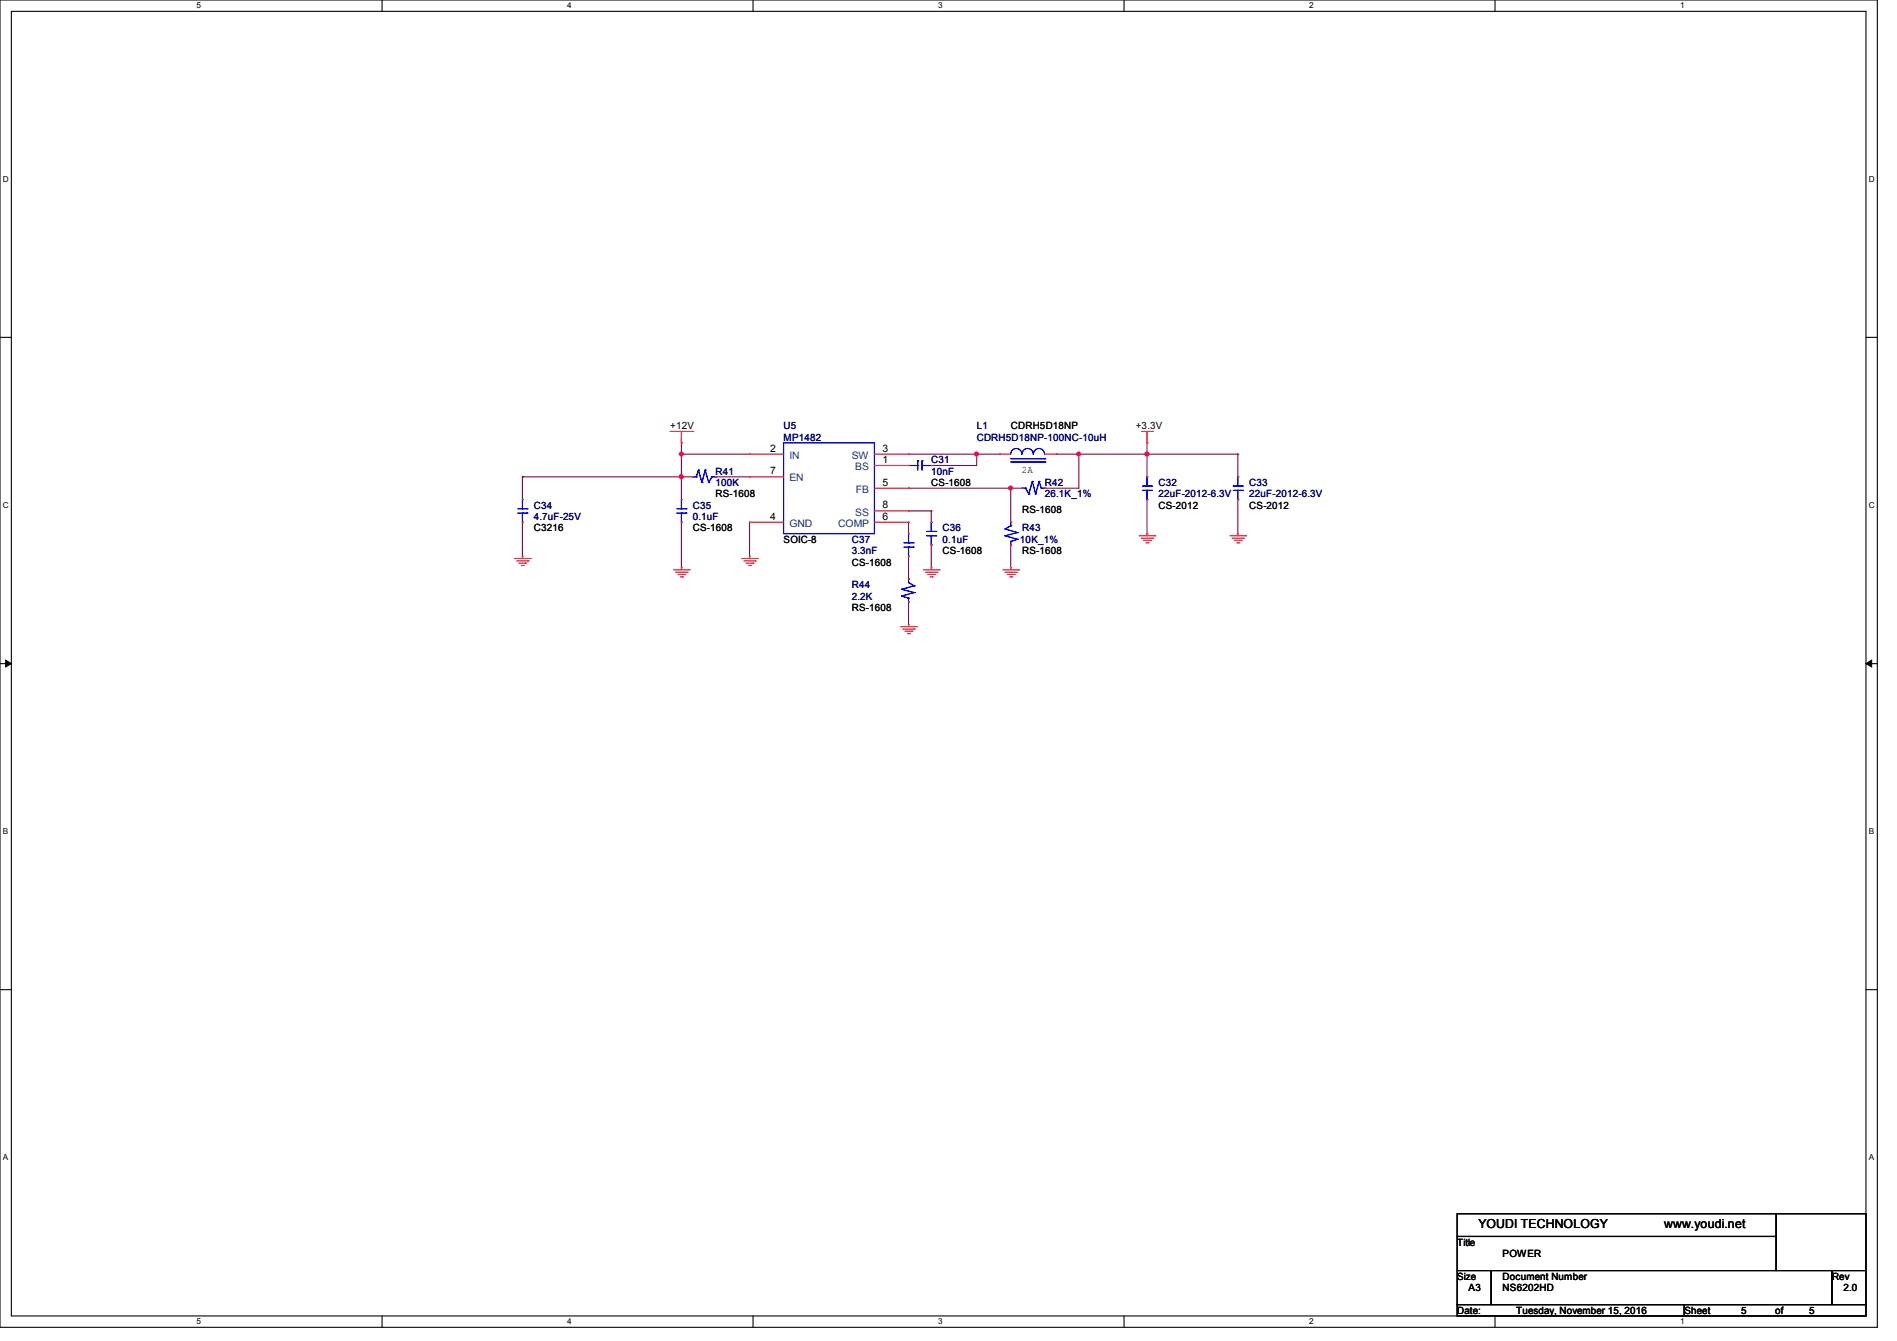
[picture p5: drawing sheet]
<svg xmlns="http://www.w3.org/2000/svg" width="297mm" height="210mm" viewBox="0 0 297 210" stroke-linecap="round" stroke-linejoin="round" font-family="sans-serif">
<path d="M0 0h293.9v207.9h-293.9zM1.8 1.8h290.3v204.3h-290.3z" fill="none" stroke="#000" stroke-width=".17"/>
<g fill="#fff">
<path d="M30.8 .2h.7v1.4h-.7z"/>
<path d="M30.8 206.2h.7v1.4h-.7z"/>
</g>
<path d="M59.8 0v1.8M59.8 206.1v1.8" fill="none" stroke="#000" stroke-width=".17"/>
<g fill="#fff">
<path d="M88.8 .2h.7v1.4h-.7z"/>
<path d="M88.8 206.2h.7v1.4h-.7z"/>
</g>
<path d="M117.9 0v1.8M117.9 206.1v1.8" fill="none" stroke="#000" stroke-width=".17"/>
<g fill="#fff">
<path d="M146.9 .2h.7v1.4h-.7z"/>
<path d="M146.9 206.2h.7v1.4h-.7z"/>
</g>
<path d="M176 0v1.8M176 206.1v1.8" fill="none" stroke="#000" stroke-width=".17"/>
<g fill="#fff">
<path d="M205 .2h.7v1.4h-.7z"/>
<path d="M205 206.2h.7v1.4h-.7z"/>
</g>
<path d="M234.1 0v1.8M234.1 206.1v1.8" fill="none" stroke="#000" stroke-width=".17"/>
<g fill="#fff">
<path d="M263.1 .2h.6v1.4h-.6z"/>
<path d="M263.1 206.2h.6v1.4h-.6z"/>
<path d="M.5 27.3h.9v1.4h-.9z"/>
<path d="M292.6 27.3h.9v1.4h-.9z"/>
<path d="M.5 78.4h.9v1.4h-.9z"/>
<path d="M292.6 78.4h.9v1.4h-.9z"/>
</g>
<path d="M0 52.8h1.8M292.1 52.8h1.8" fill="none" stroke="#000" stroke-width=".17"/>
<g fill="#fff">
<path d="M.5 129.5h.8v1.4h-.8z"/>
<path d="M292.6 129.5h.8v1.4h-.8z"/>
</g>
<path d="M0 103.9h1.8M292.1 103.9h1.8" fill="none" stroke="#000" stroke-width=".17"/>
<path d="M.9 103.4l.9 .5-.9 .5zM292.1 103.9l.9-.5v1z" fill="#000" stroke="#000" stroke-width=".16"/>
<g fill="#fff">
<path d="M.5 180.5h.8v1.4h-.8z"/>
<path d="M292.6 180.5h.8v1.4h-.8z"/>
</g>
<path d="M0 155h1.8M292.1 155h1.8M228.1 190.1h50v3.5h-50zM228.1 193.6h50v5.4h-50zM228.1 199h5.4v5.3h-5.4zM233.5 199h53.3v5.3h-53.3zM278.1 190.1h14v8.9h-14zM286.8 199h5.3v5.3h-5.3zM228.1 204.3h35.6v1.8h-35.6zM263.7 204.3h28.4v1.8h-28.4z" fill="none" stroke="#000" stroke-width=".17"/>
<g fill="none" stroke="#800040" stroke-width=".17">
<path d="M81.8 74.7h.1M81.8 74.7h26.7M81.8 74.7v3.5M106.7 71.1h.1M106.7 74.7h.1M106.7 69.3h.1M106.7 71.1h10.6M106.7 69.3v8.9M112 74.7h.1M112 74.7h5.3M142.2 76.5h.1M142.2 71.1h.1"/>
<path d="M142.2 71.1h14.3M142.2 76.5h17.8M145.8 72.9h.1M152.9 71.1h.1M152.9 71.1v1.8h-7.1M158.2 76.5h.1M158.2 76.5v5.3M163.6 76.5h.1M165.4 71.1h.1M165.4 71.1h28.4M168.9 71.1h.1M168.9 71.1v5.4h-5.3"/>
<path d="M179.6 69.3h.1M179.6 71.1h.1M179.6 78.2h.1M179.6 69.3v5.4M179.6 78.2v5.4M193.8 71.1h.1M193.8 78.2h.1M193.8 71.1v3.6M193.8 78.2v5.4M81.8 81.8h.1M81.8 81.8v5.3M106.7 81.8h.1"/>
<path d="M106.7 81.8v7.1M117.3 81.8h.1M117.3 81.8v5.3M142.2 80h.1M142.2 81.8h.1M142.2 87.1h.1M142.2 94.2h.1M142.2 80h3.6M142.2 81.8v1.8M142.2 87.1v3.6M142.2 94.2v3.6M145.8 80h.1"/>
<path d="M145.8 85.3h.1M145.8 80v1.8M145.8 85.3v3.6M158.2 85.3h.1M158.2 85.3v3.6"/>
</g>
<g fill="#f0f" stroke="#f0f" stroke-width=".17">
<circle cx="106.7" cy="74.7" r=".32"/>
<circle cx="106.7" cy="71.1" r=".32"/>
<circle cx="158.2" cy="76.4" r=".32"/>
<circle cx="152.9" cy="71.1" r=".32"/>
<circle cx="179.6" cy="71.1" r=".32"/>
<circle cx="168.9" cy="71.1" r=".32"/>
</g>
<g fill="none" stroke="#f00" stroke-width=".17">
<path d="M81.8 78.2h.1M104.9 67.6h3.6M106.7 69.3h.1M106.7 67.6h.1M106.7 78.2h.1M106.7 67.6v1.7M108.5 67.6h.1M108.5 74.7h.1M112 74.7h.1M117.3 71.1h.1M117.3 74.7h.1M117.3 71.1h5.4"/>
<path d="M117.3 74.7h5.4M136.9 72.9h5.3M136.9 71.1h5.3M136.9 76.5h5.3M142.2 72.9h.1M142.2 71.1h.1M142.2 76.5h.1M145.8 72.9h.1M156.5 71.1h.1M156.5 71.1h1.7M160 76.5h.1M163.6 76.5h.1"/>
<path d="M163.6 71.1h1.8M165.4 71.1h.1M178.7 67.6h1.8M179.6 69.3h.1M179.6 74.7h.1M179.6 78.2h.1M179.6 67.6v1.7M180.5 67.6h.1M193.8 74.7h.1M193.8 78.2h.1M80.6 87.5h2.4M80.9 87.8h1.8"/>
<path d="M81.2 88.2h1.1M81.6 88.6h.4M81.8 87.1h.1M81.8 81.8h.1M81.8 87.1v.4M82 88.6h.1M82.3 88.2h.1M82.7 87.8h.1M83 87.5h.1M105.5 89.2h2.4M105.8 89.6h1.8M106.1 90h1.1"/>
<path d="M106.5 90.3h.3M106.7 88.9h.1M106.7 81.8h.1M106.7 88.9v.3M106.8 90.3h.1M107.2 90h.1M107.6 89.6h.1M107.9 89.2h.1M116.1 87.5h2.5M116.5 87.8h1.7M116.8 88.2h1.1M117.2 88.6h.3"/>
<path d="M117.3 87.1h.1M117.3 81.8h.1M117.3 87.1v.4M117.3 81.8h5.4M117.5 88.6h.1M117.9 88.2h.1M118.2 87.8h.1M118.6 87.5h.1M136.9 81.8h5.3M136.9 80h5.3M141 98.1h2.5M141.4 98.5h1.7"/>
<path d="M141.7 98.8h1.1M142.1 99.2h.3M142.2 97.8h.1M142.2 81.8h.1M142.2 80h.1M142.2 83.6h.1M142.2 87.1h.1M142.2 94.2h.1M142.2 90.7h.1M142.2 97.8v.3M142.4 99.2h.1M142.8 98.8h.1"/>
<path d="M143.1 98.5h.1M143.5 98.1h.1M144.6 89.2h2.4M144.9 89.6h1.8M145.2 90h1.1M145.6 90.3h.4M145.8 88.9h.1M145.8 81.8h.1M145.8 85.3h.1M145.8 88.9v.3M146 90.3h.1M146.3 90h.1"/>
<path d="M146.7 89.6h.1M147 89.2h.1M157 89.2h2.5M157.4 89.6h1.7M157.7 90h1.1M158.1 90.3h.3M158.2 88.9h.1M158.2 85.3h.1M158.2 81.8h.1M158.2 88.9v.3M158.4 90.3h.1M158.8 90h.1"/>
<path d="M159.1 89.6h.1M159.5 89.2h.1M178.4 83.9h2.4M178.7 84.3h1.8M179 84.6h1.1M179.4 85h.3M179.6 83.6h.1M179.6 83.6v.3M179.7 85h.1M180.1 84.6h.1M180.5 84.3h.1M180.8 83.9h.1"/>
<path d="M192.6 83.9h2.4M192.9 84.3h1.8M193.3 84.6h1.1M193.6 85h.4M193.8 83.6h.1M193.8 83.6v.3M194 85h.1M194.4 84.6h.1M194.7 84.3h.1M195 83.9h.1"/>
</g>
<g fill="none" stroke="#00f" stroke-width=".17">
<path d="M81.1 79.7h1.4M81.8 79.7h.1M81.8 78.2v1.5M82.5 79.7h.1M106 79.7h1.4M106.7 79.7h.1M106.7 78.2v1.5M107.4 79.7h.1M108.5 74.7h.5M109 74.7h.1M109.3 73.6h.1M109.3 73.6l-.3 1.1"/>
<path d="M109.3 73.6l.6 2M109.9 75.6h.1M110.4 73.6h.1M110.4 73.6l-.5 2M110.4 73.6l.6 2M111 75.6h.1M111.5 74.7h.1M111.5 74.7l-.5 .9M111.5 74.7h.5M112 74.7h.1M122.7 69.3h14.2v14.3h-14.2zM142.2 72.9h1.5"/>
<path d="M143.7 72.2h.1M143.7 72.9h.1M143.7 72.2v1.4M144.4 72.2h.1M144.4 72.9h.1M144.4 72.2v1.4M144.4 72.9h1.4M158.2 71.1a.87 .87 0 0 1 .9-.9 .87 .87 0 0 1 .9 .9M158.2 72.3h5.4M158.2 71.8h5.4M160 76.5h.1M160 71.1a.87 .87 0 0 1 .9-.9 .87 .87 0 0 1 .9 .9"/>
<path d="M160 76.5h.6M160.6 76.5h.1M160.6 76.5l.5 .8M161.1 77.3h.1M161.6 75.4h.1M161.6 75.4l.5 1.9M161.6 75.4l-.5 1.9M161.8 71.1a.87 .87 0 0 1 .9-.9 .87 .87 0 0 1 .8 .9M162.1 77.3h.1M162.7 75.4h.1M162.7 75.4l.3 1.1M162.7 75.4l-.6 1.9"/>
<path d="M163 76.5h.1M163 76.5h.6M163.6 72.3h.1M163.6 71.8h.1M178.9 76.8h1.4M178.9 76.1h1.4M179.6 76.8h.1M179.6 76.1h.1M179.6 74.7v1.4M179.6 76.8v1.4M180.3 76.8h.1M180.3 76.1h.1"/>
<path d="M193.1 76.8h1.4M193.1 76.1h1.4M193.8 76.8h.1M193.8 76.1h.1M193.8 74.7v1.4M193.8 76.8v1.4M194.5 76.8h.1M194.5 76.1h.1M81.1 80.3h1.4M81.8 80.3h.1M81.8 80.3v1.5M82.5 80.3h.1"/>
<path d="M106 80.3h1.4M106.7 80.3h.1M106.7 80.3v1.5M107.4 80.3h.1M141.2 93.3h.1M141.2 92.3h.1M141.2 93.3l1 .4M141.2 92.3l1.9 .5M141.5 85.7h1.5M141.5 85h1.5M142.2 85.7h.1M142.2 85h.1"/>
<path d="M142.2 91.2h.1M142.2 93.7h.1M142.2 90.7h.1M142.2 83.6v1.4M142.2 85.7v1.4M142.2 90.7v.5M142.2 93.7v.5M142.2 91.2l.9 .5M143 85.7h.1M143 85h.1M143.1 92.8h.1M143.1 91.7h.1"/>
<path d="M143.1 92.8l-1.9 .5M143.1 91.7l-1.9 .6M145.1 83.9h1.4M145.1 83.2h1.4M145.8 83.9h.1M145.8 83.2h.1M145.8 81.8v1.4M145.8 83.9v1.4M146.5 83.9h.1M146.5 83.2h.1M157.4 83.9h.1M157.4 82.8h.1"/>
<path d="M157.4 83.9l1.9 .6M157.4 82.8l1.9 .6M158.2 82.3h.1M158.2 84.8h.1M158.2 81.8h.1M158.2 82.3l-.8 .5M158.2 81.8v.5M158.2 84.8v.5M159.3 84.5h.1M159.3 83.4h.1M159.3 84.5l-1.1 .3M159.3 83.4l-1.9 .5"/>
</g>
<g font-size="1.9">
<text x="231.5" y="192.4">YOUDI TECHNOLOGY</text>
<text x="260.6" y="192.4">www.youdi.net</text>
</g>
<g font-size="1.6">
<text x="104.9" y="67.2">+12V</text>
<text x="120.6" y="70.7">2</text>
<text x="138.1" y="70.7">3</text>
<text x="158.3" y="67.2">CDRH5D18NP</text>
<text x="177.8" y="67.2">+3.3V</text>
<text x="112" y="77.9">RS-1608</text>
<text x="120.6" y="74.3">7</text>
<text x="138.1" y="72.5">1</text>
<text x="138.1" y="76.1">5</text>
<text x="145.8" y="76.1">CS-1608</text>
<text x="160" y="74.1">2A</text>
<text x="83.6" y="83.2">C3216</text>
<text x="108.5" y="83.2">CS-1608</text>
<text x="120.6" y="81.4">4</text>
<text x="138.1" y="81.4">6</text>
<text x="138.1" y="79.6">8</text>
<text x="160" y="80.4">RS-1608</text>
<text x="181.4" y="79.7">CS-2012</text>
<text x="195.6" y="79.7">CS-2012</text>
<text x="122.7" y="85">SOIC-8</text>
<text x="133.4" y="88.6">CS-1608</text>
<text x="147.6" y="86.8">CS-1608</text>
<text x="160" y="86.8">RS-1608</text>
<text x="133.4" y="95.7">RS-1608</text>
<text x="228.1" y="195.1">Title</text>
<text x="235.3" y="196.9">POWER</text>
<text x="228.1" y="200.4">Size</text>
<text x="229.9" y="202.2">A3</text>
<text x="235.3" y="200.4">Document Number</text>
<text x="235.3" y="202.2">NS6202HD</text>
<text x="286.8" y="200.4">Rev</text>
<text x="288.6" y="202.2">2.0</text>
<text x="228.1" y="205.7">Date:</text>
<text x="237.4" y="205.7">Tuesday, November 15, 2016</text>
<text x="263.7" y="205.7">Sheet</text>
<text x="272.6" y="205.7">5</text>
<text x="277.9" y="205.7">of</text>
<text x="283.3" y="205.7">5</text>
</g>
<g font-size="1.6" fill="#000080">
<text x="122.7" y="67.2">U5</text>
<text x="122.7" y="69">MP1482</text>
<text x="152.9" y="67.2">L1</text>
<text x="152.9" y="69">CDRH5D18NP-100NC-10uH</text>
<text x="112" y="74.3">R41</text>
<text x="112" y="76.1">100K</text>
<text x="145.8" y="72.6">C31</text>
<text x="145.8" y="74.3">10nF</text>
<text x="163.6" y="76.1">R42</text>
<text x="163.6" y="77.9">26.1K_1%</text>
<text x="181.4" y="76.1">C32</text>
<text x="181.4" y="77.9">22uF-2012-6.3V</text>
<text x="195.6" y="76.1">C33</text>
<text x="195.6" y="77.9">22uF-2012-6.3V</text>
<text x="83.6" y="79.7">C34</text>
<text x="83.6" y="81.4">4.7uF-25V</text>
<text x="108.5" y="79.7">C35</text>
<text x="108.5" y="81.4">0.1uF</text>
<text x="147.6" y="83.2">C36</text>
<text x="160" y="83.2">R43</text>
<text x="133.4" y="85">C37</text>
<text x="133.4" y="86.8">3.3nF</text>
<text x="147.6" y="85">0.1uF</text>
<text x="159.7" y="85">10K_1%</text>
<text x="133.4" y="92.1">R44</text>
<text x="133.4" y="93.9">2.2K</text>
</g>
<g font-size="1.6" fill="#004080">
<text x="123.6" y="71.8">IN</text>
<text x="133.4" y="71.8">SW</text>
<text x="123.6" y="75.4">EN</text>
<text x="133.9" y="73.6">BS</text>
<text x="134" y="77.2">FB</text>
<text x="123.6" y="82.5">GND</text>
<text x="131.2" y="82.5">COMP</text>
<text x="133.9" y="80.7">SS</text>
</g>
<g font-size="1.3">
<text x="30.8" y="1.3">5</text>
<text x="88.8" y="1.3">4</text>
<text x="146.9" y="1.3">3</text>
<text x="205" y="1.3">2</text>
<text x="263.1" y="1.3">1</text>
<text x=".5" y="28.4">D</text>
<text x="292.6" y="28.4">D</text>
<text x=".5" y="79.5">C</text>
<text x="292.6" y="79.5">C</text>
<text x=".5" y="130.6">B</text>
<text x="292.6" y="130.6">B</text>
<text x=".5" y="181.7">A</text>
<text x="292.6" y="181.7">A</text>
<text x="30.8" y="207.4">5</text>
<text x="88.8" y="207.4">4</text>
<text x="146.9" y="207.4">3</text>
<text x="205" y="207.4">2</text>
<text x="263.1" y="207.4">1</text>
</g>
</svg>
